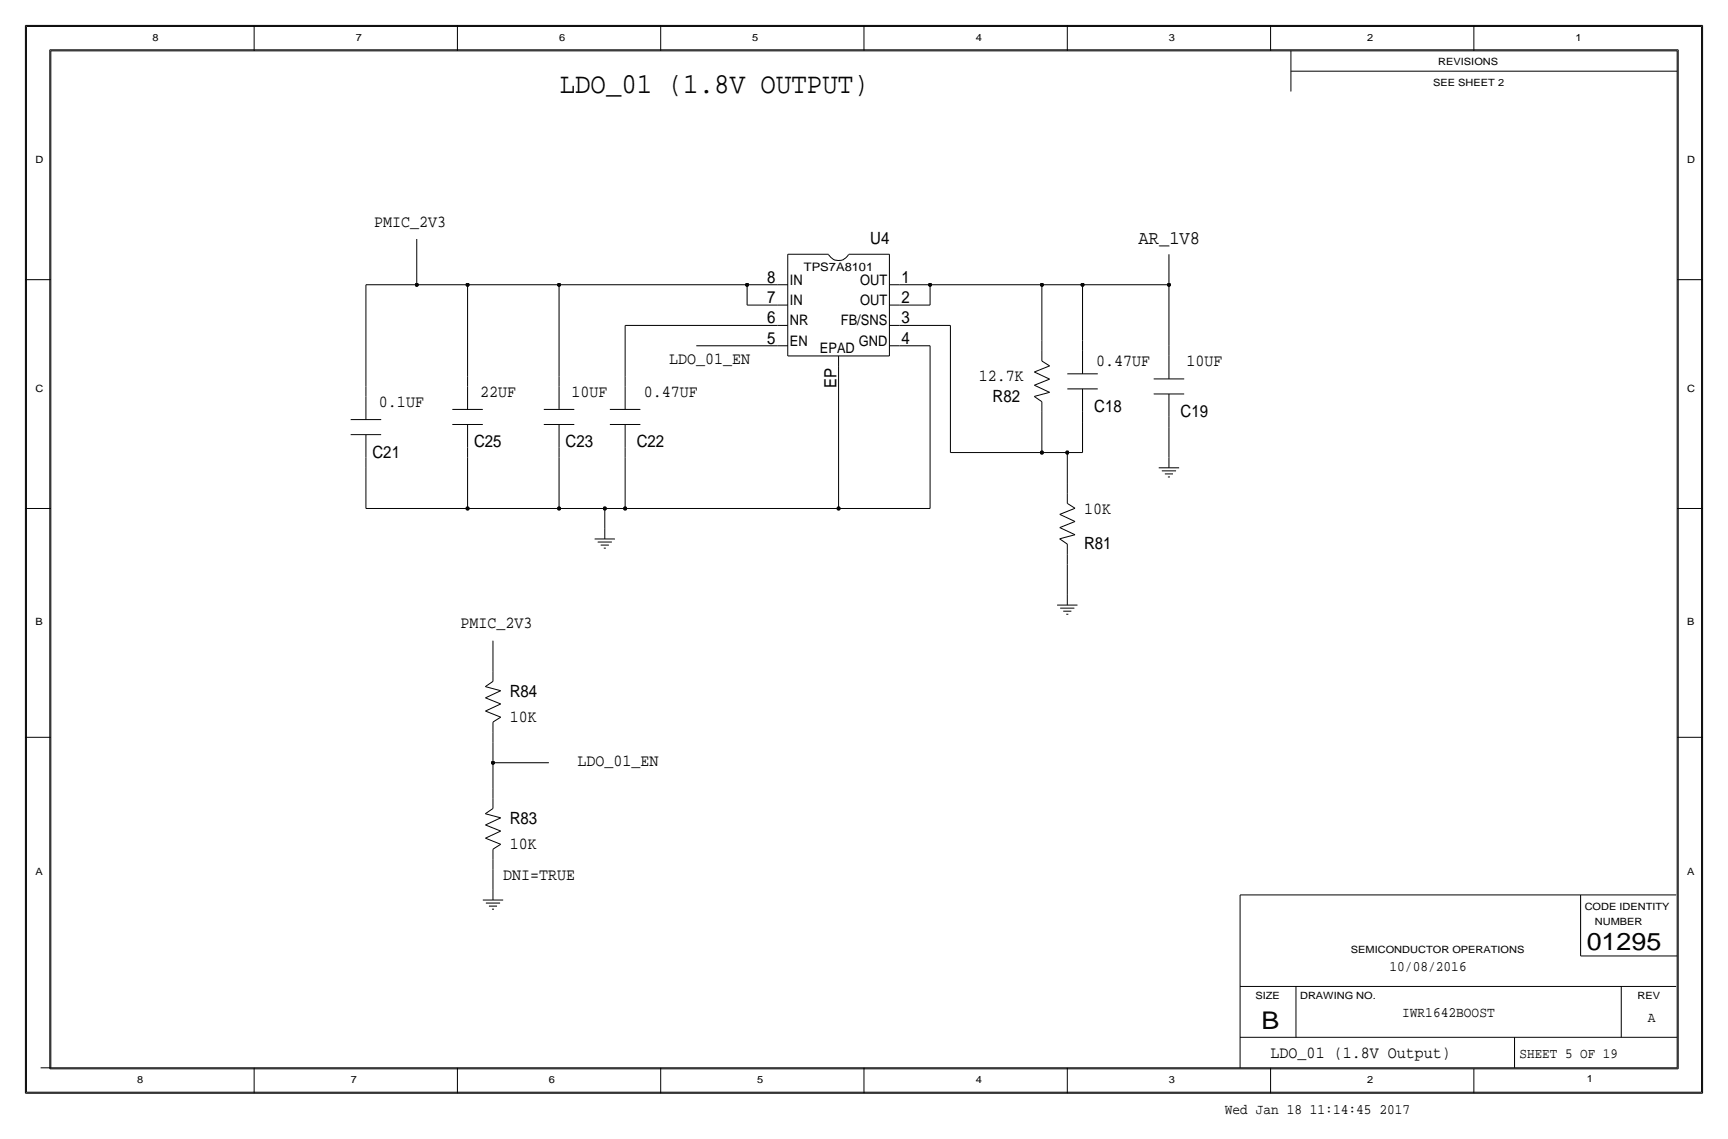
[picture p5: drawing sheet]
<svg xmlns="http://www.w3.org/2000/svg" width="432mm" height="284mm" viewBox="0 0 432 284" stroke-linecap="round" stroke-linejoin="round" font-family="sans-serif">
<g fill="none" stroke="#000" stroke-width=".25">
<path d="M6.3 6.4v266.7zM6.4 6.4h419zM6.6 6.6h418.6zM6.6 6.6v266.2zM12.4 12.4v254.6zM12.4 12.4h407zM12.7 12.7h406.4zM12.7 12.7v254zM63.5 6.4v6.3zM114.3 6.4v6.3zM165.1 6.4v6.3zM215.9 6.4v6.3z"/>
<path d="M266.7 6.3v6.4zM317.5 6.3v6.4zM322.6 17.8h96.5zM322.6 12.7v10.2zM368.3 6.3v6.4zM419.1 12.7v254zM419.4 12.4v254.6zM425.2 6.6v266.2zM425.4 6.4v266.7zM104.1 59.7v11.4zM6.3 69.8h6.4zM91.4 71.1h12.7z"/>
<path d="M91.4 71.1v25.4zM104.1 71.1h12.7zM116.8 71.1h22.9zM116.8 71.1v22.9zM139.7 71.1v22.9zM139.7 71.1h47zM186.7 76.2h7.6zM186.7 71.1v5.1zM186.7 71.1h7.6zM194.3 71.1h2.5zM194.3 76.2h2.5zM196.8 63.5h10.2z"/>
<path d="M196.8 63.5v25.4zM207 63.6a2.84 2.84 0 0 0 5 0M212.1 63.5h10.2zM222.2 63.5v25.4zM222.3 76.2h2.5zM222.3 71.1h2.5zM224.8 76.2h7.6zM224.8 71.1h7.6zM232.4 71.1v5.1zM232.4 71.1h27.9zM260.3 71.1h10.2zM260.3 71.1v14z"/>
<path d="M270.5 71.1h21.6zM270.5 71.1v14zM292.1 71.1v15.3zM292.1 63.5v7.6zM419.1 69.8h6.3zM91.4 96.5v2.6zM91.4 99.1v5.7zM116.8 94v2.5zM116.8 96.5v5.8zM139.7 94v2.5zM139.7 96.5v5.8zM156.2 81.3h38.1z"/>
<path d="M156.2 81.3v12.7zM156.2 94v2.5zM156.2 96.5v5.8zM174 86.4h20.3zM194.3 86.4h2.5zM194.3 81.3h2.5zM196.8 88.9h25.4zM209.5 91.4v35.6zM209.5 88.9v2.5zM222.3 86.4h2.5zM222.3 81.3h2.5zM224.8 86.4h7.6z"/>
<path d="M224.8 81.3h12.7zM232.4 86.4v40.6zM237.5 81.3v31.7zM258.4 99l1.9 1.3zM258.5 92.9l3.8 1.8zM258.5 96.2l3.8 1.8zM258.5 92.9l3.8-1.5zM258.5 96.2l3.8-1.5zM258.5 99l3.8-1zM260.3 90.2l2 1.2zM260.3 85.1v2.5zM260.3 87.6v2.6z"/>
<path d="M266.7 93.4h7.6zM266.7 97.1h7.6zM270.5 85.1v2.5zM270.5 87.6v5.8zM270.5 97.1v5.8zM288.3 94.6h7.6zM288.3 98.4h7.6zM292.1 86.4v2.5zM292.1 88.9v5.7zM292.1 98.4v5.7zM87.6 104.8h7.6zM87.6 108.6h7.6z"/>
<path d="M91.4 116.8v10.2zM91.4 114.3v2.5zM91.4 108.6v5.7zM113 102.3h7.6zM113 106h7.6zM116.8 114.3v12.7zM116.8 111.8v2.5zM116.8 106v5.8zM135.9 102.3h7.6zM135.9 106h7.6zM139.7 114.3v12.7zM139.7 111.8v2.5z"/>
<path d="M139.7 106v5.8zM152.4 102.3h7.6zM152.4 106h7.6zM156.2 114.3v12.7zM156.2 111.8v2.5zM156.2 106v5.8zM237.5 113h22.8zM260.3 105.4v7.6zM260.3 113h6.4zM260.3 102.9v2.5zM260.3 100.3v2.6zM266.7 113h3.8z"/>
<path d="M266.7 113v7.7zM270.5 105.4v7.6zM270.5 102.9v2.5zM289.6 116.8h5zM290.3 117.6h3.6zM291.1 118.4h2zM291.8 119.1h.6zM292.1 106.7v7.6zM292.1 114.3v2.5zM292.1 104.1v2.6zM6.3 127h6.4zM91.4 127h25.4z"/>
<path d="M116.8 127h22.9zM139.7 127h11.4zM148.6 134.6h5.1zM149.4 135.4h3.5zM150.1 136.1h2zM150.9 136.9h.5zM151.1 127h5.1zM151.1 127v5.1zM151.1 132.1v2.5zM156.2 127h53.3zM209.5 127h22.9zM264.8 134.6l1.9 1.3z"/>
<path d="M264.8 128.5l3.8 1.8zM264.8 131.8l3.8 1.8zM264.8 128.5l3.8-1.6zM264.8 131.8l3.8-1.5zM264.8 134.6l3.8-1zM266.7 125.7l1.9 1.2zM266.7 120.7v2.5zM266.7 138.4v2.6zM266.7 135.9v2.5zM266.7 123.2v2.5zM419.1 127h6.3zM264.2 151.1h5z"/>
<path d="M264.9 151.9h3.6zM265.7 152.7h2zM266.4 153.4h.6zM266.7 141v7.6zM266.7 148.6v2.5zM121.3 171.5l1.9-1.3zM121.3 177.6l3.8-1.8zM121.3 174.3l3.8-1.8zM121.3 177.6l3.8 1.5zM121.3 174.3l3.8 1.5zM121.3 171.5l3.8 1zM123.2 160v5.1z"/>
<path d="M123.2 165.1v2.5zM123.2 167.6v2.6zM6.3 184.2h6.4zM123.2 190.5h14zM123.2 180.3l1.9-1.2zM123.2 190.5v6.4zM123.2 185.4v5.1zM123.2 182.9v2.5zM123.2 180.3v2.6zM123.2 196.9v2.5zM123.2 199.4v2.5zM419.1 184.2h6.3z"/>
<path d="M121.3 203.3l1.9-1.4zM121.3 209.3l3.8-1.7zM121.3 206l3.8-1.7zM121.3 209.3l3.8 1.6zM121.3 206l3.8 1.6zM121.3 203.3l3.8 1zM123.2 212.1l1.9-1.2zM123.2 217.2v5.1zM123.2 214.6v2.6zM123.2 212.1v2.5zM120.6 224.8h5.1zM121.4 225.6h3.6z"/>
<path d="M122.2 226.3h2zM122.9 227.1h.5zM123.2 222.3v2.5zM309.9 223.5v43.2zM309.9 223.5h108.9zM395 238.8h24.1zM395 223.5v15.3zM309.9 259.1h109.2zM309.9 246.4h108.9zM323.8 246.4v12.7zM378.5 259.1v7.6zM405.1 246.4v12.7z"/>
<path d="M6.4 273.1h419zM6.6 272.8h418.6zM10.2 266.7h408.9zM12.4 267h407zM63.5 266.7v6.4zM114.3 266.7v6.4zM165.1 266.7v6.4zM215.9 266.7v6.4zM266.7 266.7v6.4zM317.5 266.7v6.4zM368.3 267v6.1z"/>
</g>
<g fill="#000" stroke="#000" stroke-width=".25">
<circle cx="104.1" cy="71.1" r=".41"/>
<circle cx="116.8" cy="71.1" r=".41"/>
<circle cx="139.7" cy="71.1" r=".41"/>
<circle cx="186.7" cy="71.1" r=".41"/>
<circle cx="232.4" cy="71.1" r=".41"/>
<circle cx="260.3" cy="71.1" r=".41"/>
<circle cx="270.5" cy="71.1" r=".41"/>
<circle cx="292.1" cy="71.1" r=".41"/>
<circle cx="260.3" cy="113" r=".41"/>
<circle cx="266.7" cy="113" r=".41"/>
<circle cx="116.8" cy="127" r=".41"/>
<circle cx="139.7" cy="127" r=".41"/>
<circle cx="151.1" cy="127" r=".41"/>
<circle cx="156.2" cy="127" r=".41"/>
<circle cx="209.5" cy="127" r=".41"/>
<circle cx="123.2" cy="190.5" r=".41"/>
</g>
<text font-size="7.2" x="139.9" y="23.1">LDO_01 (1.8V OUTPUT)</text>
<g font-size="6.1">
<text x="396.5" y="237.4">01295</text>
<text x="315.2" y="257">B</text>
</g>
<text font-size="4.8" x="284.5" y="61">AR_1V8</text>
<g font-size="4.2">
<text x="93.5" y="56.6">PMIC_2V3</text>
<text x="217.5" y="61">U4</text>
<text x="191.7" y="70.6">8</text>
<text x="225.3" y="70.6">1</text>
<text x="191.7" y="75.7">7</text>
<text x="225.3" y="75.7">2</text>
<text x="191.7" y="80.8">6</text>
<text x="225.3" y="80.8">3</text>
<text x="191.7" y="85.8">5</text>
<text x="225.3" y="85.9">4</text>
<text x="167.2" y="90.9">LDO_01_EN</text>
<text x="244.6" y="95.2">12.7K</text>
<text x="273.9" y="91.4">0.47UF</text>
<text x="296.5" y="91.4">10UF</text>
<text x="94.7" y="101.6">0.1UF</text>
<text x="120" y="99.1">22UF</text>
<text x="142.8" y="99.1">10UF</text>
<text x="160.9" y="99.1">0.47UF</text>
<text x="209" y="97" transform="rotate(-90 209 97)">EP</text>
<text x="248" y="100.3">R82</text>
<text x="273.4" y="102.9">C18</text>
<text x="295" y="104.1">C19</text>
<text x="118.5" y="111.8">C25</text>
<text x="141.3" y="111.8">C23</text>
<text x="159.1" y="111.8">C22</text>
<text x="93.1" y="114.3">C21</text>
<text x="270.9" y="128.3">10K</text>
<text x="270.9" y="137.2">R81</text>
<text x="115.1" y="157">PMIC_2V3</text>
<text x="127.4" y="174">R84</text>
<text x="127.4" y="180.3">10K</text>
<text x="144.3" y="191.3">LDO_01_EN</text>
<text x="127.4" y="205.7">R83</text>
<text x="127.4" y="212.1">10K</text>
<text x="125.7" y="219.7">DNI=TRUE</text>
<text x="317.5" y="264.2">LDO_01 (1.8V Output)</text>
</g>
<g font-size="3.6">
<text x="197.4" y="71.1">IN</text>
<text x="214.9" y="71.1">OUT</text>
<text x="197.4" y="76.2">IN</text>
<text x="214.9" y="76.2">OUT</text>
<text x="197.4" y="81.3">NR</text>
<text x="210.1" y="81.3">FB/SNS</text>
<text x="197.4" y="86.4">EN</text>
<text x="204.9" y="88.3">EPAD</text>
<text x="214.6" y="86.4">GND</text>
<text x="347.2" y="242.6">10/08/2016</text>
<text x="350.4" y="254">IWR1642BOOST</text>
<text x="411.8" y="255.3">A</text>
<text x="306.1" y="278.1">Wed Jan 18 11:14:45 2017</text>
</g>
<text font-size="3.5" x="379.7" y="264.2">SHEET 5 OF 19</text>
<text font-size="2.9" x="200.9" y="67.7">TPS7A8101</text>
<g font-size="2.5">
<text x="38.1" y="10.2">8</text>
<text x="88.9" y="10.2">7</text>
<text x="139.7" y="10.2">6</text>
<text x="188" y="10.2">5</text>
<text x="243.8" y="10.2">4</text>
<text x="292.1" y="10.2">3</text>
<text x="341.6" y="10.2">2</text>
<text x="393.7" y="10.2">1</text>
<text x="359.4" y="16.3">REVISIONS</text>
<text x="358.1" y="21.6">SEE SHEET 2</text>
<text x="8.9" y="40.6">D</text>
<text x="421.6" y="40.6">D</text>
<text x="8.9" y="97.8">C</text>
<text x="421.6" y="97.8">C</text>
<text x="8.9" y="156.2">B</text>
<text x="421.6" y="156.2">B</text>
<text x="8.9" y="218.4">A</text>
<text x="421.6" y="218.4">A</text>
<text x="396" y="227.2">CODE IDENTITY</text>
<text x="398.5" y="231">NUMBER</text>
<text x="337.6" y="238">SEMICONDUCTOR OPERATIONS</text>
<text x="313.7" y="249.4">SIZE</text>
<text x="324.9" y="249.4">DRAWING NO.</text>
<text x="409.2" y="249.4">REV</text>
<text x="34.3" y="270.5">8</text>
<text x="87.6" y="270.5">7</text>
<text x="137.2" y="270.5">6</text>
<text x="189.2" y="270.5">5</text>
<text x="243.8" y="270.5">4</text>
<text x="292.1" y="270.5">3</text>
<text x="341.6" y="270.5">2</text>
<text x="396.5" y="270.3">1</text>
</g>
</svg>
